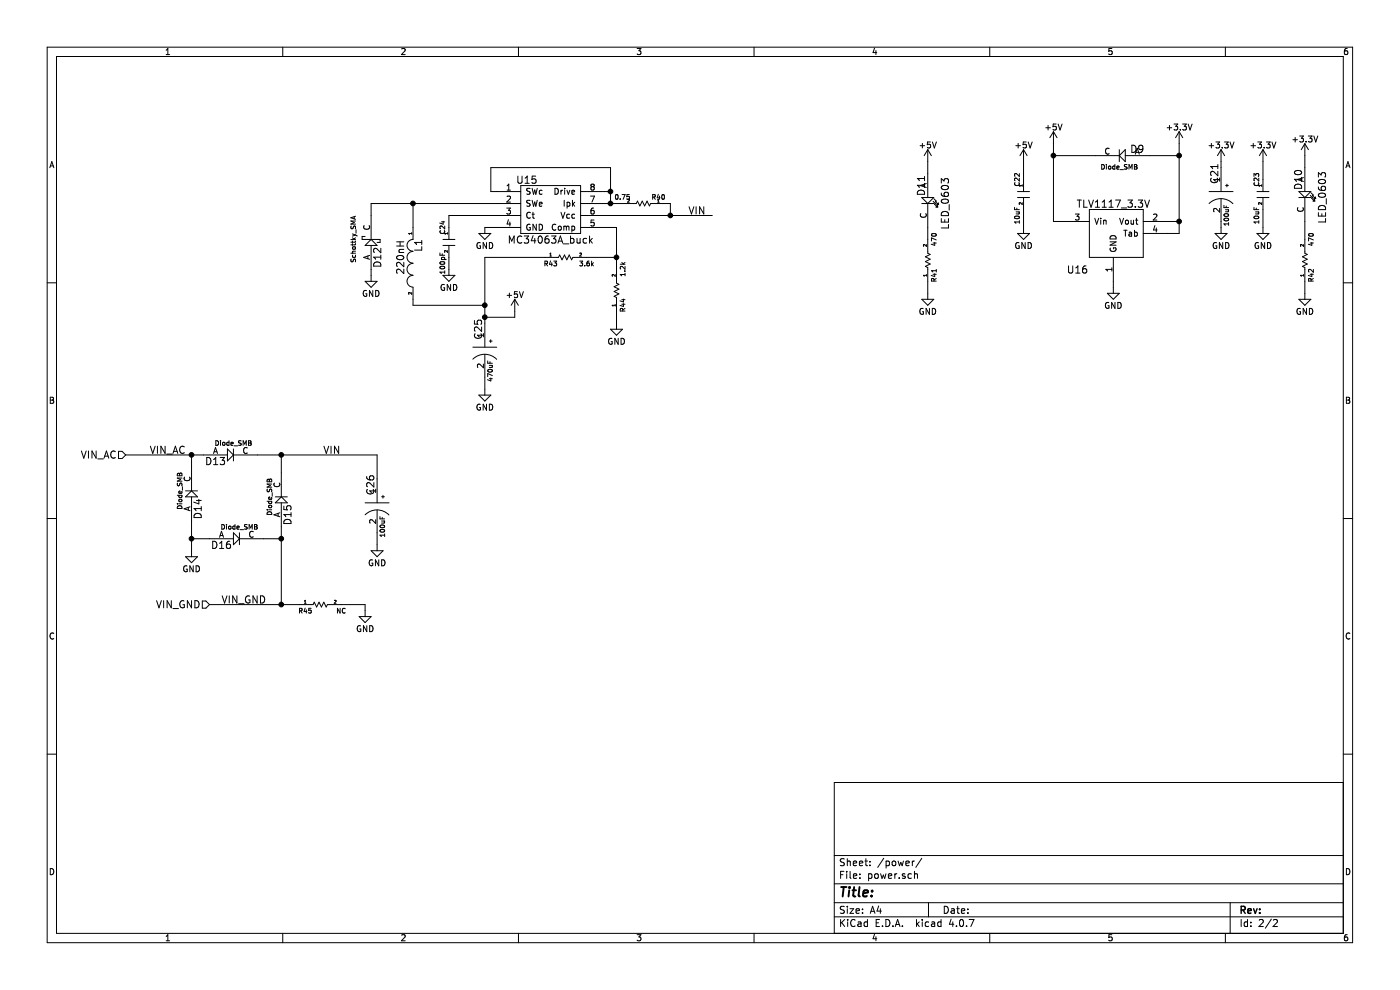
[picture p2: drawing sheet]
EESchema Schematic File Version 4
LIBS:test-cache
EELAYER 26 0
EELAYER END
$Descr A4 11693 8268
encoding utf-8
Sheet 2 2
Title ""
Date ""
Rev ""
Comp ""
Comment1 ""
Comment2 ""
Comment3 ""
Comment4 ""
$EndDescr
Text HLabel 1050 3800 0    60   Input ~ 0
VIN_AC
$Comp
L TLV1117_3.3V U?
U 1 1
P 9100 1850
AR Path="/5A1A1D1F/5A19F674" Ref="U?"  Part="1" 
AR Path="/5A200607/5A19F674" Ref="U16"  Part="1" 
F 0 "U16" H 9000 1450 60  0000 C CNN
F 1 "TLV1117_3.3V" H 9300 2000 60  0000 C CNN
F 2 "ICs:SOT-223" H 9550 1500 60  0001 C CNN
F 3 "" H 9100 1850 60  0000 C CNN
	1    9100 1850
	1    0    0    -1  
$EndComp
$Comp
L +5V #PWR?
U 1 1
P 8800 1200
AR Path="/5A1A1D1F/5A19F6EA" Ref="#PWR?"  Part="1" 
AR Path="/5A200607/5A19F6EA" Ref="#PWR91"  Part="1" 
F 0 "#PWR91" H 8800 1050 50  0001 C CNN
F 1 "+5V" H 8800 1340 50  0000 C CNN
F 2 "" H 8800 1200 50  0001 C CNN
F 3 "" H 8800 1200 50  0001 C CNN
	1    8800 1200
	1    0    0    -1  
$EndComp
$Comp
L +3.3V #PWR?
U 1 1
P 9850 1200
AR Path="/5A1A1D1F/5A19F700" Ref="#PWR?"  Part="1" 
AR Path="/5A200607/5A19F700" Ref="#PWR93"  Part="1" 
AR Path="/5A19F700" Ref="#PWR93"  Part="1" 
F 0 "#PWR93" H 9850 1050 50  0001 C CNN
F 1 "+3.3V" H 9850 1340 50  0000 C CNN
F 2 "" H 9850 1200 50  0001 C CNN
F 3 "" H 9850 1200 50  0001 C CNN
	1    9850 1200
	1    0    0    -1  
$EndComp
Wire Wire Line
	9850 1850 9750 1850
Wire Wire Line
	9850 1200 9850 1950
Wire Wire Line
	9850 1950 9750 1950
Connection ~ 9850 1850
Wire Wire Line
	8800 1850 8900 1850
Wire Wire Line
	8800 1200 8800 1850
$Comp
L GND #PWR?
U 1 1
P 9300 2400
AR Path="/5A1A1D1F/5A19F726" Ref="#PWR?"  Part="1" 
AR Path="/5A200607/5A19F726" Ref="#PWR92"  Part="1" 
F 0 "#PWR92" H 9300 2150 50  0001 C CNN
F 1 "GND" H 9300 2250 50  0000 C CNN
F 2 "" H 9300 2400 50  0001 C CNN
F 3 "" H 9300 2400 50  0001 C CNN
	1    9300 2400
	1    0    0    -1  
$EndComp
Wire Wire Line
	9300 2400 9300 2350
Wire Wire Line
	9150 1300 8800 1300
Connection ~ 8800 1300
Wire Wire Line
	9600 1300 9850 1300
Connection ~ 9850 1300
$Comp
L CAP_ELEC C?
U 1 1
P 10200 1400
AR Path="/5A1A1D1F/5A1A0108" Ref="C?"  Part="1" 
AR Path="/5A200607/5A1A0108" Ref="C21"  Part="1" 
F 0 "C21" H 10250 1350 60  0000 C CNN
F 1 "CAP_ELEC" H 10400 1250 60  0001 C CNN
F 2 "passives:CAP_ELEC_5mm" H 10200 1400 60  0001 C CNN
F 3 "" H 10200 1400 60  0001 C CNN
F 4 "+" H 10350 1450 30  0000 C CNN "Polarity"
F 5 "EEE-1AA101WR" H 10200 1400 60  0001 C CNN "MFG_PN"
F 6 "100uF" H 10600 1450 39  0000 C CNN "val"
	1    10200 1400
	0    1    1    0   
$EndComp
$Comp
L +3.3V #PWR?
U 1 1
P 10200 1350
AR Path="/5A1A1D1F/5A1A018B" Ref="#PWR?"  Part="1" 
AR Path="/5A200607/5A1A018B" Ref="#PWR94"  Part="1" 
AR Path="/5A1A018B" Ref="#PWR94"  Part="1" 
F 0 "#PWR94" H 10200 1200 50  0001 C CNN
F 1 "+3.3V" H 10200 1490 50  0000 C CNN
F 2 "" H 10200 1350 50  0001 C CNN
F 3 "" H 10200 1350 50  0001 C CNN
	1    10200 1350
	1    0    0    -1  
$EndComp
$Comp
L GND #PWR?
U 1 1
P 10200 1900
AR Path="/5A1A1D1F/5A1A019F" Ref="#PWR?"  Part="1" 
AR Path="/5A200607/5A1A019F" Ref="#PWR95"  Part="1" 
F 0 "#PWR95" H 10200 1650 50  0001 C CNN
F 1 "GND" H 10200 1750 50  0000 C CNN
F 2 "" H 10200 1900 50  0001 C CNN
F 3 "" H 10200 1900 50  0001 C CNN
	1    10200 1900
	1    0    0    -1  
$EndComp
Wire Wire Line
	10200 1350 10200 1400
Wire Wire Line
	10200 1850 10200 1900
$Comp
L CAP_0805 C?
U 1 1
P 10550 1650
AR Path="/5A1A1D1F/5A1A0238" Ref="C?"  Part="1" 
AR Path="/5A200607/5A1A0238" Ref="C23"  Part="1" 
F 0 "C23" H 10400 1600 40  0000 C CNN
F 1 "CAP_0805" H 10550 1800 25  0001 C CNN
F 2 "passives:C0805" H 10550 1500 25  0001 C CNN
F 3 "" H 10350 1500 60  0000 C CNN
F 4 "10uF" H 10700 1600 40  0000 C CNN "val"
	1    10550 1650
	0    1    1    0   
$EndComp
$Comp
L +3.3V #PWR?
U 1 1
P 10550 1350
AR Path="/5A1A1D1F/5A1A02DE" Ref="#PWR?"  Part="1" 
AR Path="/5A200607/5A1A02DE" Ref="#PWR96"  Part="1" 
AR Path="/5A1A02DE" Ref="#PWR96"  Part="1" 
F 0 "#PWR96" H 10550 1200 50  0001 C CNN
F 1 "+3.3V" H 10550 1490 50  0000 C CNN
F 2 "" H 10550 1350 50  0001 C CNN
F 3 "" H 10550 1350 50  0001 C CNN
	1    10550 1350
	1    0    0    -1  
$EndComp
$Comp
L GND #PWR?
U 1 1
P 10550 1900
AR Path="/5A1A1D1F/5A1A02E4" Ref="#PWR?"  Part="1" 
AR Path="/5A200607/5A1A02E4" Ref="#PWR97"  Part="1" 
F 0 "#PWR97" H 10550 1650 50  0001 C CNN
F 1 "GND" H 10550 1750 50  0000 C CNN
F 2 "" H 10550 1900 50  0001 C CNN
F 3 "" H 10550 1900 50  0001 C CNN
	1    10550 1900
	1    0    0    -1  
$EndComp
Wire Wire Line
	10550 1350 10550 1500
Wire Wire Line
	10550 1750 10550 1900
$Comp
L CAP_0805 C?
U 1 1
P 8550 1650
AR Path="/5A1A1D1F/5A1A04C5" Ref="C?"  Part="1" 
AR Path="/5A200607/5A1A04C5" Ref="C22"  Part="1" 
F 0 "C22" H 8400 1600 40  0000 C CNN
F 1 "CAP_0805" H 8550 1800 25  0001 C CNN
F 2 "passives:C0805" H 8550 1500 25  0001 C CNN
F 3 "" H 8350 1500 60  0000 C CNN
F 4 "10uF" H 8700 1600 40  0000 C CNN "val"
	1    8550 1650
	0    1    1    0   
$EndComp
$Comp
L GND #PWR?
U 1 1
P 8550 1900
AR Path="/5A1A1D1F/5A1A04D1" Ref="#PWR?"  Part="1" 
AR Path="/5A200607/5A1A04D1" Ref="#PWR90"  Part="1" 
F 0 "#PWR90" H 8550 1650 50  0001 C CNN
F 1 "GND" H 8550 1750 50  0000 C CNN
F 2 "" H 8550 1900 50  0001 C CNN
F 3 "" H 8550 1900 50  0001 C CNN
	1    8550 1900
	1    0    0    -1  
$EndComp
Wire Wire Line
	8550 1350 8550 1500
Wire Wire Line
	8550 1750 8550 1900
$Comp
L +5V #PWR?
U 1 1
P 8550 1350
AR Path="/5A1A1D1F/5A1A04E9" Ref="#PWR?"  Part="1" 
AR Path="/5A200607/5A1A04E9" Ref="#PWR89"  Part="1" 
F 0 "#PWR89" H 8550 1200 50  0001 C CNN
F 1 "+5V" H 8550 1490 50  0000 C CNN
F 2 "" H 8550 1350 50  0001 C CNN
F 3 "" H 8550 1350 50  0001 C CNN
	1    8550 1350
	1    0    0    -1  
$EndComp
$Comp
L CAP_ELEC C?
U 1 1
P 3150 4000
AR Path="/5A1A1D1F/5A1A0877" Ref="C?"  Part="1" 
AR Path="/5A200607/5A1A0877" Ref="C26"  Part="1" 
F 0 "C26" H 3200 3950 60  0000 C CNN
F 1 "CAP_ELEC" H 3350 3850 60  0001 C CNN
F 2 "passives:CAP_ELEC_10mm" H 3150 4000 60  0001 C CNN
F 3 "" H 3150 4000 60  0001 C CNN
F 4 "+" H 3300 4050 30  0000 C CNN "Polarity"
F 5 "100uF" H 3550 4050 39  0000 C CNN "val"
F 6 "EEE-FK1J101P" H 3150 4000 60  0001 C CNN "MFG_PN"
	1    3150 4000
	0    1    1    0   
$EndComp
Wire Wire Line
	1050 3800 1700 3800
Wire Wire Line
	1600 3800 1600 3900
Connection ~ 1600 3800
Text Label 1250 3800 0    60   ~ 0
VIN_AC
Text Label 1850 5050 0    60   ~ 0
VIN_GND
Wire Wire Line
	2200 4500 2350 4500
Wire Wire Line
	2350 4400 2350 5050
Wire Wire Line
	1750 5050 2500 5050
Connection ~ 2350 4500
Wire Wire Line
	1600 4350 1600 4600
Wire Wire Line
	1600 4500 1750 4500
$Comp
L GND #PWR?
U 1 1
P 1600 4600
AR Path="/5A1A1D1F/5A1A1967" Ref="#PWR?"  Part="1" 
AR Path="/5A200607/5A1A1967" Ref="#PWR78"  Part="1" 
F 0 "#PWR78" H 1600 4350 50  0001 C CNN
F 1 "GND" H 1600 4450 50  0000 C CNN
F 2 "" H 1600 4600 50  0001 C CNN
F 3 "" H 1600 4600 50  0001 C CNN
	1    1600 4600
	1    0    0    -1  
$EndComp
Connection ~ 1600 4500
Text HLabel 1750 5050 0    60   Input ~ 0
VIN_GND
Wire Wire Line
	2150 3800 3150 3800
Wire Wire Line
	2350 3800 2350 3950
Text Label 2700 3800 0    60   ~ 0
VIN
Connection ~ 2350 3800
Wire Wire Line
	3150 3800 3150 4000
$Comp
L GND #PWR?
U 1 1
P 3150 4550
AR Path="/5A1A1D1F/5A1A1C42" Ref="#PWR?"  Part="1" 
AR Path="/5A200607/5A1A1C42" Ref="#PWR81"  Part="1" 
F 0 "#PWR81" H 3150 4300 50  0001 C CNN
F 1 "GND" H 3150 4400 50  0000 C CNN
F 2 "" H 3150 4550 50  0001 C CNN
F 3 "" H 3150 4550 50  0001 C CNN
	1    3150 4550
	1    0    0    -1  
$EndComp
Wire Wire Line
	3150 4550 3150 4450
$Comp
L Diode_SMB D?
U 1 1
P 1950 3800
AR Path="/5A1A1D1F/5A1A1D1F" Ref="D?"  Part="1" 
AR Path="/5A200607/5A1A1D1F" Ref="D13"  Part="1" 
F 0 "D13" H 1800 3750 60  0000 C CNN
F 1 "Diode_SMB" H 1950 3900 39  0000 C CNN
F 2 "diodes:SMB" H 2050 3750 60  0001 C CNN
F 3 "" H 1800 3750 60  0000 C CNN
F 4 "{PN}" H 1900 3850 60  0001 C CNN "MFG_PN"
	1    1950 3800
	1    0    0    -1  
$EndComp
$Comp
L Diode_SMB D?
U 1 1
P 2350 4150
AR Path="/5A1A1D1F/5A1A1E2B" Ref="D?"  Part="1" 
AR Path="/5A200607/5A1A1E2B" Ref="D15"  Part="1" 
F 0 "D15" H 2200 4100 60  0000 C CNN
F 1 "Diode_SMB" H 2350 4250 39  0000 C CNN
F 2 "diodes:SMB" H 2450 4100 60  0001 C CNN
F 3 "" H 2200 4100 60  0000 C CNN
F 4 "{PN}" H 2300 4200 60  0001 C CNN "MFG_PN"
	1    2350 4150
	0    -1   -1   0   
$EndComp
$Comp
L Diode_SMB D?
U 1 1
P 1600 4100
AR Path="/5A1A1D1F/5A1A1ED0" Ref="D?"  Part="1" 
AR Path="/5A200607/5A1A1ED0" Ref="D14"  Part="1" 
F 0 "D14" H 1450 4050 60  0000 C CNN
F 1 "Diode_SMB" H 1600 4200 39  0000 C CNN
F 2 "diodes:SMB" H 1700 4050 60  0001 C CNN
F 3 "" H 1450 4050 60  0000 C CNN
F 4 "{PN}" H 1550 4150 60  0001 C CNN "MFG_PN"
	1    1600 4100
	0    -1   -1   0   
$EndComp
$Comp
L Diode_SMB D?
U 1 1
P 2000 4500
AR Path="/5A1A1D1F/5A1A1F0F" Ref="D?"  Part="1" 
AR Path="/5A200607/5A1A1F0F" Ref="D16"  Part="1" 
F 0 "D16" H 1850 4450 60  0000 C CNN
F 1 "Diode_SMB" H 2000 4600 39  0000 C CNN
F 2 "diodes:SMB" H 2100 4450 60  0001 C CNN
F 3 "" H 1850 4450 60  0000 C CNN
F 4 "{PN}" H 1950 4550 60  0001 C CNN "MFG_PN"
	1    2000 4500
	1    0    0    -1  
$EndComp
$Comp
L CAP_ELEC C?
U 1 1
P 4050 2700
AR Path="/5A1A1D1F/5A1A44A9" Ref="C?"  Part="1" 
AR Path="/5A200607/5A1A44A9" Ref="C25"  Part="1" 
F 0 "C25" H 4100 2650 60  0000 C CNN
F 1 "CAP_ELEC" H 4250 2550 60  0001 C CNN
F 2 "passives:CAP_ELEC_10mm" H 4050 2700 60  0001 C CNN
F 3 "" H 4050 2700 60  0001 C CNN
F 4 "+" H 4200 2750 30  0000 C CNN "Polarity"
F 5 "470uF" H 4450 2750 39  0000 C CNN "val"
F 6 "EEE-1EA471P" H 4050 2700 60  0001 C CNN "MFG_PN"
	1    4050 2700
	0    1    1    0   
$EndComp
$Comp
L MC34063A_buck U?
U 1 1
P 4150 1600
AR Path="/5A1A1D1F/5A1A4884" Ref="U?"  Part="1" 
AR Path="/5A200607/5A1A4884" Ref="U15"  Part="1" 
F 0 "U15" H 4400 1700 60  0000 C CNN
F 1 "MC34063A_buck" H 4600 1200 60  0000 C CNN
F 2 "ICs:SO-8" H 4300 1600 60  0001 C CNN
F 3 "" H 4150 1600 60  0001 C CNN
F 4 "MC34063A" H 4500 1800 60  0001 C CNN "MFG_PN"
	1    4150 1600
	1    0    0    -1  
$EndComp
Text Label 5750 1800 0    60   ~ 0
VIN
Wire Wire Line
	5050 1700 5200 1700
Wire Wire Line
	5100 1400 5100 1700
Wire Wire Line
	5100 1600 5050 1600
Connection ~ 5100 1700
Wire Wire Line
	5100 1400 4100 1400
Wire Wire Line
	4100 1400 4100 1600
Wire Wire Line
	4100 1600 4150 1600
Connection ~ 5100 1600
Wire Wire Line
	5050 1800 5950 1800
Wire Wire Line
	5600 1800 5600 1700
Wire Wire Line
	5600 1700 5550 1700
$Comp
L RES_0603 R?
U 1 1
P 5150 2350
AR Path="/5A1A1D1F/5A1A4D49" Ref="R?"  Part="1" 
AR Path="/5A200607/5A1A4D49" Ref="R44"  Part="1" 
F 0 "R44" H 4950 2300 40  0000 C CNN
F 1 "RES_0603" H 5150 2450 25  0001 C CNN
F 2 "passives:R0603" H 5150 2250 25  0001 C CNN
F 3 "" H 4950 2200 60  0000 C CNN
F 4 "1.2k" H 5250 2300 40  0000 C CNN "val"
F 5 "{PN}" H 5150 2500 60  0001 C CNN "MFG_PN"
	1    5150 2350
	0    -1   -1   0   
$EndComp
$Comp
L RES_0603 R?
U 1 1
P 4800 2150
AR Path="/5A1A1D1F/5A1A4E2D" Ref="R?"  Part="1" 
AR Path="/5A200607/5A1A4E2D" Ref="R43"  Part="1" 
F 0 "R43" H 4600 2100 40  0000 C CNN
F 1 "RES_0603" H 4800 2250 25  0001 C CNN
F 2 "passives:R0603" H 4800 2050 25  0001 C CNN
F 3 "" H 4600 2000 60  0000 C CNN
F 4 "3.6k" H 4900 2100 40  0000 C CNN "val"
F 5 "{PN}" H 4800 2300 60  0001 C CNN "MFG_PN"
	1    4800 2150
	1    0    0    -1  
$EndComp
Wire Wire Line
	5150 1900 5150 2250
Wire Wire Line
	5150 1900 5050 1900
Wire Wire Line
	4900 2150 5150 2150
Connection ~ 5150 2150
Wire Wire Line
	4550 2150 4050 2150
Wire Wire Line
	4050 2150 4050 2700
$Comp
L GND #PWR?
U 1 1
P 4050 1900
AR Path="/5A1A1D1F/5A1A509B" Ref="#PWR?"  Part="1" 
AR Path="/5A200607/5A1A509B" Ref="#PWR83"  Part="1" 
F 0 "#PWR83" H 4050 1650 50  0001 C CNN
F 1 "GND" H 4050 1750 50  0000 C CNN
F 2 "" H 4050 1900 50  0001 C CNN
F 3 "" H 4050 1900 50  0001 C CNN
	1    4050 1900
	1    0    0    -1  
$EndComp
Wire Wire Line
	4150 1900 4050 1900
$Comp
L Schottky_SMA D?
U 1 1
P 3100 2000
AR Path="/5A1A1D1F/5A1A5154" Ref="D?"  Part="1" 
AR Path="/5A200607/5A1A5154" Ref="D12"  Part="1" 
F 0 "D12" H 2950 1950 60  0000 C CNN
F 1 "Schottky_SMA" H 3100 2150 39  0000 C CNN
F 2 "diodes:SMA" H 3200 1950 60  0001 C CNN
F 3 "" H 2950 1950 60  0000 C CNN
F 4 "1N5819HW-7-F" H 3050 2050 60  0001 C CNN "MFG_PN"
	1    3100 2000
	0    -1   -1   0   
$EndComp
Wire Wire Line
	3100 1700 4150 1700
Wire Wire Line
	3100 1700 3100 1800
$Comp
L GND #PWR?
U 1 1
P 3100 2300
AR Path="/5A1A1D1F/5A1A54AE" Ref="#PWR?"  Part="1" 
AR Path="/5A200607/5A1A54AE" Ref="#PWR80"  Part="1" 
F 0 "#PWR80" H 3100 2050 50  0001 C CNN
F 1 "GND" H 3100 2150 50  0000 C CNN
F 2 "" H 3100 2300 50  0001 C CNN
F 3 "" H 3100 2300 50  0001 C CNN
	1    3100 2300
	1    0    0    -1  
$EndComp
Wire Wire Line
	3100 2300 3100 2250
$Comp
L IND L?
U 1 1
P 3450 1900
AR Path="/5A1A1D1F/5A1A7034" Ref="L?"  Part="1" 
AR Path="/5A200607/5A1A7034" Ref="L1"  Part="1" 
F 0 "L1" H 3600 1950 60  0000 C CNN
F 1 "IND" H 3800 1950 60  0001 C CNN
F 2 "passives:SRR1260-221K" H 3450 1900 60  0001 C CNN
F 3 "" H 3600 1950 60  0001 C CNN
F 4 "220nH" H 3700 1800 60  0000 C CNN "val"
F 5 "SRR1260-221K" H 3800 2150 60  0001 C CNN "MFG_PN"
	1    3450 1900
	0    1    1    0   
$EndComp
Wire Wire Line
	3450 1900 3450 1700
Connection ~ 3450 1700
$Comp
L CAP_0603 C?
U 1 1
P 3750 2050
AR Path="/5A1A1D1F/5A1A77D9" Ref="C?"  Part="1" 
AR Path="/5A200607/5A1A77D9" Ref="C24"  Part="1" 
F 0 "C24" H 3600 2000 40  0000 C CNN
F 1 "CAP_0603" H 3750 2200 25  0001 C CNN
F 2 "passives:C0603" H 3750 1900 25  0001 C CNN
F 3 "" H 3550 1900 60  0000 C CNN
F 4 "100pF" H 3900 2000 40  0000 C CNN "val"
F 5 "{PN}" H 3800 2200 60  0001 C CNN "MFG_PN"
	1    3750 2050
	0    1    1    0   
$EndComp
Wire Wire Line
	4150 1800 3750 1800
Wire Wire Line
	3750 1800 3750 1900
$Comp
L GND #PWR?
U 1 1
P 3750 2250
AR Path="/5A1A1D1F/5A1A78FC" Ref="#PWR?"  Part="1" 
AR Path="/5A200607/5A1A78FC" Ref="#PWR82"  Part="1" 
F 0 "#PWR82" H 3750 2000 50  0001 C CNN
F 1 "GND" H 3750 2100 50  0000 C CNN
F 2 "" H 3750 2250 50  0001 C CNN
F 3 "" H 3750 2250 50  0001 C CNN
	1    3750 2250
	1    0    0    -1  
$EndComp
Wire Wire Line
	3750 2250 3750 2150
Wire Wire Line
	3450 2500 3450 2550
Wire Wire Line
	3450 2550 4050 2550
Connection ~ 4050 2550
$Comp
L GND #PWR?
U 1 1
P 4050 3250
AR Path="/5A1A1D1F/5A1A7AE2" Ref="#PWR?"  Part="1" 
AR Path="/5A200607/5A1A7AE2" Ref="#PWR84"  Part="1" 
F 0 "#PWR84" H 4050 3000 50  0001 C CNN
F 1 "GND" H 4050 3100 50  0000 C CNN
F 2 "" H 4050 3250 50  0001 C CNN
F 3 "" H 4050 3250 50  0001 C CNN
	1    4050 3250
	1    0    0    -1  
$EndComp
Wire Wire Line
	4050 3250 4050 3150
Wire Wire Line
	4050 2650 4300 2650
Wire Wire Line
	4300 2650 4300 2600
Connection ~ 4050 2650
$Comp
L +5V #PWR?
U 1 1
P 4300 2600
AR Path="/5A1A1D1F/5A1A7C6A" Ref="#PWR?"  Part="1" 
AR Path="/5A200607/5A1A7C6A" Ref="#PWR85"  Part="1" 
F 0 "#PWR85" H 4300 2450 50  0001 C CNN
F 1 "+5V" H 4300 2740 50  0000 C CNN
F 2 "" H 4300 2600 50  0001 C CNN
F 3 "" H 4300 2600 50  0001 C CNN
	1    4300 2600
	1    0    0    -1  
$EndComp
$Comp
L GND #PWR?
U 1 1
P 5150 2700
AR Path="/5A1A1D1F/5A1A7DA7" Ref="#PWR?"  Part="1" 
AR Path="/5A200607/5A1A7DA7" Ref="#PWR86"  Part="1" 
F 0 "#PWR86" H 5150 2450 50  0001 C CNN
F 1 "GND" H 5150 2550 50  0000 C CNN
F 2 "" H 5150 2700 50  0001 C CNN
F 3 "" H 5150 2700 50  0001 C CNN
	1    5150 2700
	1    0    0    -1  
$EndComp
Wire Wire Line
	5150 2700 5150 2600
Connection ~ 5600 1800
$Comp
L LED_0603 D?
U 1 1
P 7750 1700
AR Path="/5A1A1D1F/5A1CECAF" Ref="D?"  Part="1" 
AR Path="/5A200607/5A1CECAF" Ref="D11"  Part="1" 
F 0 "D11" H 7600 1650 60  0000 C CNN
F 1 "LED_0603" H 7750 1850 60  0000 C CNN
F 2 "diodes:D0603" H 7800 1600 60  0001 C CNN
F 3 "" H 7600 1650 60  0000 C CNN
F 4 "LTST-C191KGKT" H 7700 1750 60  0001 C CNN "MFG_PN"
	1    7750 1700
	0    1    1    0   
$EndComp
$Comp
L RES_0603 R?
U 1 1
P 7750 2100
AR Path="/5A1A1D1F/5A1CEDFF" Ref="R?"  Part="1" 
AR Path="/5A200607/5A1CEDFF" Ref="R41"  Part="1" 
F 0 "R41" H 7550 2050 40  0000 C CNN
F 1 "RES_0603" H 7750 2200 25  0001 C CNN
F 2 "passives:R0603" H 7750 2000 25  0001 C CNN
F 3 "" H 7550 1950 60  0000 C CNN
F 4 "470" H 7850 2050 40  0000 C CNN "val"
F 5 "RC0603JR-07470RL" H 7750 2250 60  0001 C CNN "MFG_PN"
	1    7750 2100
	0    -1   -1   0   
$EndComp
$Comp
L RES_0603 R?
U 1 1
P 10900 2100
AR Path="/5A1A1D1F/5A1CEEAA" Ref="R?"  Part="1" 
AR Path="/5A200607/5A1CEEAA" Ref="R42"  Part="1" 
F 0 "R42" H 10700 2050 40  0000 C CNN
F 1 "RES_0603" H 10900 2200 25  0001 C CNN
F 2 "passives:R0603" H 10900 2000 25  0001 C CNN
F 3 "" H 10700 1950 60  0000 C CNN
F 4 "470" H 11000 2050 40  0000 C CNN "val"
F 5 "RC0603JR-07470RL" H 10900 2250 60  0001 C CNN "MFG_PN"
	1    10900 2100
	0    -1   -1   0   
$EndComp
Wire Wire Line
	7750 2000 7750 1900
$Comp
L +5V #PWR?
U 1 1
P 7750 1350
AR Path="/5A1A1D1F/5A1CEFD3" Ref="#PWR?"  Part="1" 
AR Path="/5A200607/5A1CEFD3" Ref="#PWR87"  Part="1" 
F 0 "#PWR87" H 7750 1200 50  0001 C CNN
F 1 "+5V" H 7750 1490 50  0000 C CNN
F 2 "" H 7750 1350 50  0001 C CNN
F 3 "" H 7750 1350 50  0001 C CNN
	1    7750 1350
	1    0    0    -1  
$EndComp
$Comp
L +3.3V #PWR?
U 1 1
P 10900 1300
AR Path="/5A1A1D1F/5A1CF020" Ref="#PWR?"  Part="1" 
AR Path="/5A200607/5A1CF020" Ref="#PWR98"  Part="1" 
AR Path="/5A1CF020" Ref="#PWR98"  Part="1" 
F 0 "#PWR98" H 10900 1150 50  0001 C CNN
F 1 "+3.3V" H 10900 1440 50  0000 C CNN
F 2 "" H 10900 1300 50  0001 C CNN
F 3 "" H 10900 1300 50  0001 C CNN
	1    10900 1300
	1    0    0    -1  
$EndComp
Wire Wire Line
	10900 1400 10900 1300
Wire Wire Line
	10900 2000 10900 1850
$Comp
L GND #PWR?
U 1 1
P 7750 2450
AR Path="/5A1A1D1F/5A1CF126" Ref="#PWR?"  Part="1" 
AR Path="/5A200607/5A1CF126" Ref="#PWR88"  Part="1" 
F 0 "#PWR88" H 7750 2200 50  0001 C CNN
F 1 "GND" H 7750 2300 50  0000 C CNN
F 2 "" H 7750 2450 50  0001 C CNN
F 3 "" H 7750 2450 50  0001 C CNN
	1    7750 2450
	1    0    0    -1  
$EndComp
$Comp
L GND #PWR?
U 1 1
P 10900 2450
AR Path="/5A1A1D1F/5A1CF173" Ref="#PWR?"  Part="1" 
AR Path="/5A200607/5A1CF173" Ref="#PWR99"  Part="1" 
F 0 "#PWR99" H 10900 2200 50  0001 C CNN
F 1 "GND" H 10900 2300 50  0000 C CNN
F 2 "" H 10900 2450 50  0001 C CNN
F 3 "" H 10900 2450 50  0001 C CNN
	1    10900 2450
	1    0    0    -1  
$EndComp
Wire Wire Line
	10900 2350 10900 2450
Wire Wire Line
	7750 2350 7750 2450
Wire Wire Line
	7750 1450 7750 1350
$Comp
L RES_0805 R?
U 1 1
P 2750 5050
AR Path="/5A1A1D1F/5A1E06F7" Ref="R?"  Part="1" 
AR Path="/5A200607/5A1E06F7" Ref="R45"  Part="1" 
F 0 "R45" H 2550 5000 40  0000 C CNN
F 1 "RES_0805" H 2750 5150 25  0001 C CNN
F 2 "passives:R0805" H 2750 4950 25  0001 C CNN
F 3 "" H 2550 4900 60  0000 C CNN
F 4 "NC" H 2850 5000 40  0000 C CNN "val"
F 5 "{PN}" H 2750 5200 60  0001 C CNN "MFG_PN"
	1    2750 5050
	1    0    0    -1  
$EndComp
$Comp
L GND #PWR?
U 1 1
P 3050 5100
AR Path="/5A1A1D1F/5A1E077F" Ref="#PWR?"  Part="1" 
AR Path="/5A200607/5A1E077F" Ref="#PWR79"  Part="1" 
F 0 "#PWR79" H 3050 4850 50  0001 C CNN
F 1 "GND" H 3050 4950 50  0000 C CNN
F 2 "" H 3050 5100 50  0001 C CNN
F 3 "" H 3050 5100 50  0001 C CNN
	1    3050 5100
	1    0    0    -1  
$EndComp
Connection ~ 2350 5050
Wire Wire Line
	2850 5050 3050 5050
Wire Wire Line
	3050 5050 3050 5100
$Comp
L LED_0603 D?
U 1 1
P 10900 1650
AR Path="/5A1A1D1F/5A1FBE09" Ref="D?"  Part="1" 
AR Path="/5A200607/5A1FBE09" Ref="D10"  Part="1" 
F 0 "D10" H 10750 1600 60  0000 C CNN
F 1 "LED_0603" H 10900 1800 60  0000 C CNN
F 2 "diodes:D0603" H 10950 1550 60  0001 C CNN
F 3 "" H 10750 1600 60  0000 C CNN
F 4 "LTST-C191KGKT" H 10850 1700 60  0001 C CNN "MFG_PN"
	1    10900 1650
	0    1    1    0   
$EndComp
$Comp
L Diode_SMB D9
U 1 1
P 9350 1300
F 0 "D9" H 9200 1250 60  0000 C CNN
F 1 "Diode_SMB" H 9350 1400 39  0000 C CNN
F 2 "diodes:SMB" H 9450 1250 60  0001 C CNN
F 3 "" H 9200 1250 60  0000 C CNN
F 4 "{PN}" H 9300 1350 60  0001 C CNN "MFG_PN"
	1    9350 1300
	-1   0    0    1   
$EndComp
$Comp
L RES_0805 R40
U 1 1
P 5300 1700
F 0 "R40" H 5100 1650 40  0000 C CNN
F 1 "RES_0805" H 5300 1800 25  0001 C CNN
F 2 "R0805" H 5300 1600 25  0001 C CNN
F 3 "" H 5100 1550 60  0000 C CNN
F 4 "0.75" H 5400 1650 40  0000 C CNN "val"
F 5 "{PN}" H 5300 1850 60  0001 C CNN "MFG_PN"
	1    5300 1700
	-1   0    0    1   
$EndComp
$EndSCHEMATC
